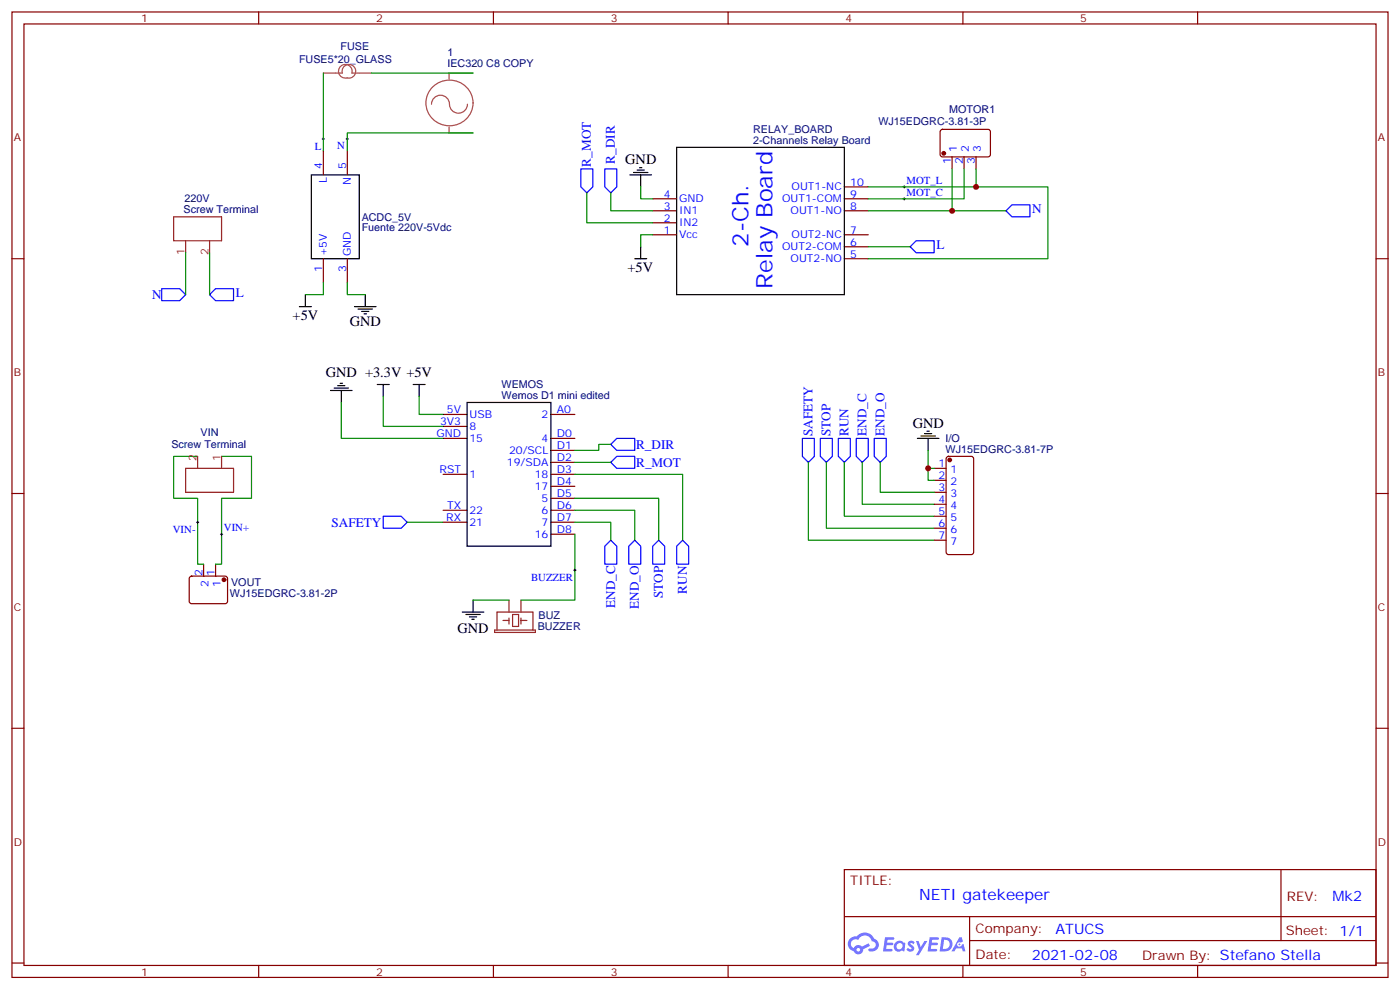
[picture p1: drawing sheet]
# EasyEDA schematic garage_door_advanced_system_v1_mk5_schema.json
TITLE: NETI gatekeeper; REV: Mk2; Date: 2021-02-08; Sheet: 1/1; Drawn By: Stefano Stella; Company: ATUCS

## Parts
1  IEC320 C8 COPY  [IEC320 C8]
220V  Screw Terminal  [H2-5.0-10.5X8.0MM]
ACDC_5V  Fuente 220V-5Vdc  [FUENTE 220V-5VDC]
BUZ  BUZZER  [BUZZER-12MM]
FUSE  FUSE5*20_GLASS  [5*20]
I/O  WJ15EDGRC-3.81-7P  [CONN-TH_7P-P3.81_WJ15EDGRC-3.81-7P]
MOTOR1  WJ15EDGRC-3.81-3P  [CONN-TH_3P-P3.81_WJ15EDGRC-3.81-3P]
RELAY_BOARD  2-Channels Relay Board  [2-CHANNELS RELAY BOARD CLEAN]
VIN  Screw Terminal  [H2-5.0-10.5X8.0MM]
VOUT  WJ15EDGRC-3.81-2P  [CONN-TH_2P-P3.81_WJ15EDGRC-3.81-2P]
WEMOS  Wemos D1 mini edited  [WEMOS_D1_MINI_V2.3.0 EDITED]

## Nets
+3.3V: WEMOS.3V3(8)
+5V: ACDC_5V.1(+5V) RELAY_BOARD.1(Vcc) WEMOS.5V(USB)
GND: ACDC_5V.3(GND) BUZ.-(2) I/O.1 I/O.2 RELAY_BOARD.4(GND) WEMOS.GND(15)
VIN+: VIN.1 VOUT.1
VIN-: VIN.2 VOUT.2
BUZZER: BUZ.+(1) WEMOS.D8(16)
END_C: I/O.4 WEMOS.D7(7)
END_O: I/O.3 WEMOS.D6(6)
L: 220V.2 ACDC_5V.4(L) FUSE.1 RELAY_BOARD.6(OUT2-COM)
MOT_C: MOTOR1.2 RELAY_BOARD.9(OUT1-COM)
MOT_L: MOTOR1.3 RELAY_BOARD.5(OUT2-NO) RELAY_BOARD.10(OUT1-NC)
N: 1.2(N) 220V.1 ACDC_5V.5(N) MOTOR1.1 RELAY_BOARD.8(OUT1-NO)
R_DIR: RELAY_BOARD.3(IN1) WEMOS.D1(20/SCL)
R_MOT: RELAY_BOARD.2(IN2) WEMOS.D2(19/SDA)
RUN: I/O.5 WEMOS.D3(18)
SAFETY: I/O.7 WEMOS.RX(21)
STOP: I/O.6 WEMOS.D5(5)
1_1: 1.1(H) FUSE.2

Not connected (* = marked no-connect by the designer): RELAY_BOARD 7(OUT2-NC); WEMOS A0(2) D0(4) D4(17) RST(1) TX(22)

# EasyEDA board garage_door_advanced_system_v1_mk5_pcb.json

Outline 80 x 100 mm; copper layers: TopLayer, BottomLayer. Coordinates in mm from the lower left corner of the outline.
Outline path: 0,100 80,100 80,0 0,0 0,100

## Design rules (mm)
Default: track 0.254, clearance 0.254, via 0.62, via hole 0.305
2mm: track 2, clearance 0.254, via 0.62, via hole 0.305; nets N L
POWER: track 1, clearance 0.254, via 0.62, via hole 0.305; nets GND VIN+ VIN- +5V RELAY_BOARD_8
SIG: track 0.65, clearance 0.254, via 0.62, via hole 0.305; nets RUN STOP SAFETY BUZZER R_MOT R_DIR END_O END_C WEMOS_RST WEMOS_TX +3.3V WEMOS_D0 WEMOS_A0

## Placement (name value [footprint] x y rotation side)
1  IEC320 C8 COPY  [IEC320 C8]  73.53 14.78 90 top
220V  Screw Terminal  [H2-5.0-10.5X8.0MM]  62.23 4.75 270 top
ACDC_5V  Fuente 220V-5Vdc  [FUENTE 220V-5VDC]  48.77 67.74 180 top
BUZ  BUZZER  [BUZZER-12MM]  48.01 90.35 180 top
FUSE  FUSE5*20_GLASS  [5*20]  62.48 46.91 270 top
Hole_gge913  -  [Hole_gge913]  77.5 2.72 0 top
Hole_gge921  -  [Hole_gge921]  2.5 2.5 0 top
Hole_gge929  -  [Hole_gge929]  2.5 97.5 0 top
Hole_gge933  -  [Hole_gge933]  59.56 90.09 0 top
I/O  WJ15EDGRC-3.81-7P  [CONN-TH_7P-P3.81_WJ15EDGRC-3.81-7P]  72.14 83.62 90 top
MOTOR1  WJ15EDGRC-3.81-3P  [CONN-TH_3P-P3.81_WJ15EDGRC-3.81-3P]  72.13 35.1 90 top
RELAY_BOARD  2-Channels Relay Board  [2-CHANNELS RELAY BOARD CLEAN]  28.83 32.69 90 top
VIN  Screw Terminal  [H2-5.0-10.5X8.0MM]  11.94 4.75 270 top
VOUT  WJ15EDGRC-3.81-2P  [CONN-TH_2P-P3.81_WJ15EDGRC-3.81-2P]  72.14 54.66 90 top
WEMOS  Wemos D1 mini edited  [WEMOS_D1_MINI_V2.3.0 EDITED]  28.57 73.5 180 top

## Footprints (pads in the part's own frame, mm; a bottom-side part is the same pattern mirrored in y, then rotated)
2-CHANNELS RELAY BOARD CLEAN
  round 3.2 hole 3.2 unplated: (-16.51,22.225) (-16.51,-22.225) (16.51,22.225) (16.51,-22.225)
  oval 1.524x1.524 hole 0.914: 1(-11.684,21.59) 2(-9.144,21.59) 3(-6.604,21.59) 4(-4.064,21.59)
  oval 3x3 hole 1.5: 5(-12.7,-18.288) 6(-7.62,-18.288) 7(-2.54,-18.288) 8(2.54,-18.288) 9(7.62,-18.288) 10(12.7,-18.288)
5*20
  oval 2.25x2.25 hole 1.5x1.5: 1(0,0) 2(22.5,0)
BUZZER-12MM
  oval 1.778x1.778 hole 0.899: +(3.251,0) -(-3.251,0)
CONN-TH_2P-P3.81_WJ15EDGRC-3.81-2P
  rect 2.2x2.2 hole 1.5: 1(-1.905,0)
  oval 2.2x2.2 hole 1.5: 2(1.905,0)
CONN-TH_3P-P3.81_WJ15EDGRC-3.81-3P
  rect 2.2x2.2 hole 1.5: 1(-3.81,0)
  oval 2.2x2.2 hole 1.5: 2(0,0) 3(3.81,0)
CONN-TH_7P-P3.81_WJ15EDGRC-3.81-7P
  oval 2.2x2.2 hole 1.5: 1(-11.43,0) 2(-7.62,0) 3(-3.81,0) 4(0,0) 5(3.81,0) 6(7.62,0) 7(11.43,0)
FUENTE 220V-5VDC
  oval 1.524x1.524 hole 0.914: 1(13.716,-8.065) 2(13.716,-2.985) 3(13.716,2.223) 4(-13.716,8.065) 5(-13.716,2.857)
H2-5.0-10.5X8.0MM
  rect 2.032x2.032 hole 1.168: 1(0,2.489)
  oval 2.032x2.032 hole 1.168: 2(0,-2.489)
Hole_gge913
  round 2.5 hole 2.5 unplated: (0,0)
Hole_gge921
  round 2.5 hole 2.5 unplated: (0,0)
Hole_gge929
  round 2.5 hole 2.5 unplated: (0,0)
Hole_gge933
  round 2.5 hole 2.5 unplated: (0,0)
IEC320 C8
  oval 2.5x2.5 hole 1.5: 1(-4.3,0) 2(4.3,0)
  oval 3x3 hole 3: 3(6.5,-4) 4(-6.5,-4)
WEMOS_D1_MINI_V2.3.0 EDITED
  rect 3.292x1.829 hole 1.016: 3V3(0,-17.78) 5V(22.86,-17.78) A0(0,-2.54) D0(0,-5.08) D1(22.86,-5.08) D2(22.86,-7.62) D3(22.86,-10.16) D4(22.86,-12.7) D5(0,-7.62) D6(0,-10.16) D7(0,-12.7) D8(0,-15.24) GND(22.86,-15.24) RST(0,0) RX(22.86,-2.54) TX(22.86,0)

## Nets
As in the schematic.

Pads without a net: 1 3 4; ACDC_5V 2

## Via types
v1: diameter 0.65, hole 0.305, TopLayer to BottomLayer, 2 vias

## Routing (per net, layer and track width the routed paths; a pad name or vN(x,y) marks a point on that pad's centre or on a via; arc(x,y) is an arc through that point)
+5V: length 129.8
  TopLayer w1: ACDC_5V.1 34.99,75.81 32.26,73.08 32.26,70.54 29.97,68.25 22.22,68.25 20.7,69.77 20.7,85.65 15.07,91.28 5.72,91.28 3.35,91.28 1.91,89.84 1.91,23.67 4.57,21.01 RELAY_BOARD.1
VIN+: length 91.5
  BottomLayer w1: VOUT.1 38.86,52.76 22.05,36.19 22.1,13.64 14.43,5.97 VIN.1
VIN-: length 99.1
  BottomLayer w1: VIN.2 9.45,6.58 17.07,14.2 17.07,37.82 35.81,56.57 VOUT.2
1_1: length 18.5
  BottomLayer w2: 1.1 62.48,21.53 FUSE.2
BUZZER: length 16.8
  BottomLayer w0.65: WEMOS.D8 43.15,88.74 BUZ.+
END_C: length 44.6
  BottomLayer w0.65: I/O.4 69.55,86.2 WEMOS.D7
END_O: length 45.2
  BottomLayer w0.65: WEMOS.D6 68.28,83.66 I/O.3
L: length 72.1
  TopLayer w2: 47.12,25.07 51.94,25.07 62.48,35.61 FUSE.1 ACDC_5V.4
  BottomLayer w2: 47.12,25.07 51.82,25.07 59.74,17.14 220V.2
MOT_C: length 27.2
  BottomLayer w2: MOTOR1.2 58.93,35.1 53.72,40.31 47.12,40.31
MOT_L: length 64.5
  BottomLayer w2: 47.12,19.99 43.05,19.99 38.99,24.18 38.99,41.2 43.18,45.39 54.86,45.39 61.34,38.91 MOTOR1.3
N: length 97.5
  TopLayer w2: 220V.1 64.72,10.27 1.2 ; ACDC_5V.5 60.13,64.88 55.75,60.5 55.75,39.29 51.69,35.23 47.12,35.23
  BottomLayer w2: 1.2 72.13,20.49 MOTOR1.1 55.75,31.29 51.69,35.23 47.12,35.23
R_DIR: length 57.9
  TopLayer w0.65: 5.72,78.58 8.34,78.58 10.29,76.63 10.29,27.86 8.64,26.21 7.37,26.21 RELAY_BOARD.3
R_MOT: length 65.7
  TopLayer w0.65: RELAY_BOARD.2 9.14,23.55 12.45,26.85 12.45,77.9 9.23,81.12 5.72,81.12
RUN: length 73.9
  TopLayer w0.65: v1(15.37,83.62) 15.32,83.66 5.72,83.66
  BottomLayer w0.65: I/O.5 65.02,94.54 26.29,94.54 v1(15.37,83.62)
SAFETY: length 78.3
  BottomLayer w0.65: I/O.7 70.23,96.95 24.89,96.95 12.45,84.51 12.45,80.44 8.04,76.04 5.72,76.04
STOP: length 47.8
  TopLayer w0.65: v1(61.98,81.08) 61.98,81.08 72.14,91.24
  BottomLayer w0.65: v1(61.98,81.08) 61.93,81.12 WEMOS.D5

## Copper pours and planes (outline as drawn; the poured copper is in the pictures)
GND on TopLayer: 0,19 0,100 90,100 90,68 45.5,68 16,38.5 16,19
GND on BottomLayer: 0,19 0,100 85,100 85,68 45.5,68 16,38.5 16,19

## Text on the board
BottomSilkLayer: D1 | 5V | D4 | D3 | D2 | RX | TX | GND | D8 | D7 | D6 | D5 | D0 | A0 | RST | 3V3 | VIN | WEMOS | RELAY_BOARD | MOTOR | DIRECTION | BUZ | ACDC_5V | 220V | FUSE | I/O | VOUT | FUSE_IN | FUSE_OUT | AC | IN_1 | VCC | IN_2 | NO | NC | COM | L | N | C | STOP | RUN | END_C | END_O | SAFETY | OUT | - | +
TopSilkLayer: Designed: mprenditore | NETI gatekeeper Mk5 | RELAY_BOARD | L | SAFETY | END_C | END_O | STOP | GND | RUN | N | C | - | +
